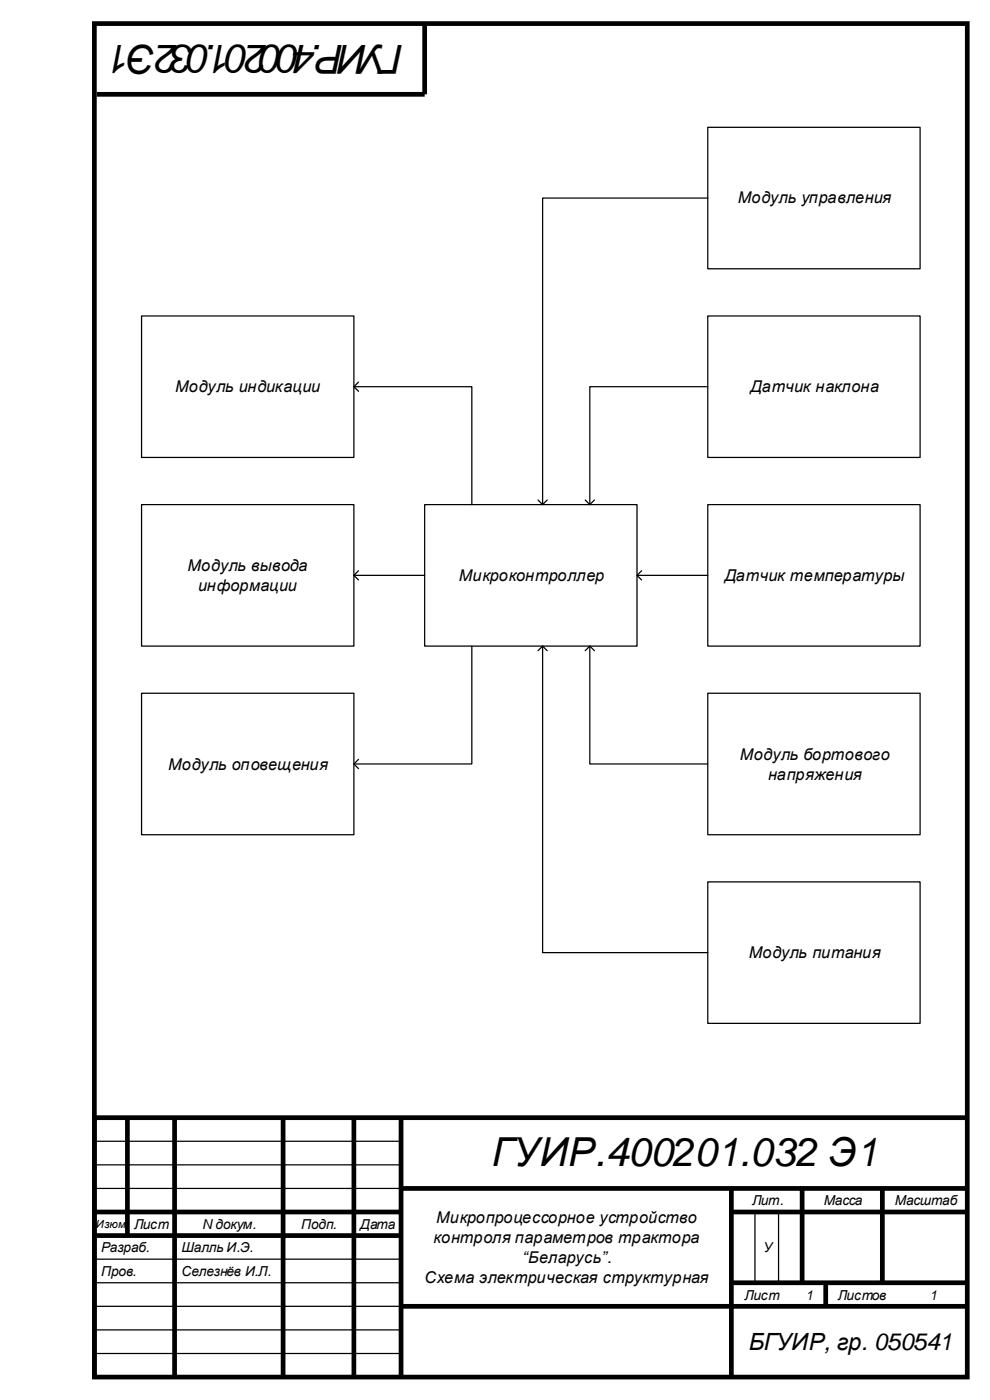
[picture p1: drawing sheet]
<svg xmlns="http://www.w3.org/2000/svg" width="210mm" height="297mm" viewBox="0 0 210 297" stroke-linecap="round" stroke-linejoin="round" font-family="sans-serif">
<g fill="none" stroke="#000" stroke-width="1" stroke-linecap="butt">
<path d="M20 5h185v287h-185zM90 5v15h-69.5M27 237v25M37 237v55M60 237v55M75 237v55M85 237v55M205 237h-185v55M20 257h65M85 252h120M155 252v40M155 257h50"/>
<path d="M170 252v20M187 252v20M20 262h65M85 277h120M155 272h50M175 272v5"/>
</g>
<path d="M20 242h65M20 247h65M20 252h65M160 257v15M165 257v15M20 272h65M20 277h65M20 267h65M20 282h65M20 287h65" fill="none" stroke="#000" stroke-width=".26"/>
<path d="M90 107h45v30h-45z" fill-rule="evenodd" fill="#fff"/>
<path d="M90 107h45v30h-45z" fill="none" stroke="#000" stroke-width=".26"/>
<path d="M30 107h45v30h-45z" fill-rule="evenodd" fill="#fff"/>
<path d="M30 107h45v30h-45z" fill="none" stroke="#000" stroke-width=".26"/>
<path d="M30 67h45v30h-45z" fill-rule="evenodd" fill="#fff"/>
<path d="M30 67h45v30h-45z" fill="none" stroke="#000" stroke-width=".26"/>
<path d="M150 147h45v30h-45z" fill-rule="evenodd" fill="#fff"/>
<path d="M150 147h45v30h-45z" fill="none" stroke="#000" stroke-width=".26"/>
<path d="M150 107h45v30h-45z" fill-rule="evenodd" fill="#fff"/>
<path d="M150 107h45v30h-45z" fill="none" stroke="#000" stroke-width=".26"/>
<path d="M150 67h45v30h-45z" fill-rule="evenodd" fill="#fff"/>
<path d="M150 67h45v30h-45z" fill="none" stroke="#000" stroke-width=".26"/>
<path d="M150 187h45v30h-45z" fill-rule="evenodd" fill="#fff"/>
<path d="M75 82h25v25M76 81l-1 1 1 1M150 82h-25v25M124 106l1 1 1-1M75 122h15M76 121l-1 1 1 1M135 122h15M136 121l-1 1 1 1M150 187h45v30h-45z" fill="none" stroke="#000" stroke-width=".26"/>
<path d="M30 147h45v30h-45z" fill-rule="evenodd" fill="#fff"/>
<path d="M30 147h45v30h-45z" fill="none" stroke="#000" stroke-width=".26"/>
<path d="M150 27h45v30h-45z" fill-rule="evenodd" fill="#fff"/>
<path d="M150 27h45v30h-45zM150 42h-35v65M114 106l1 1 1-1M100 137v25h-25M114 138l1-1 1 1M115 137v65h35M124 138l1-1 1 1M125 137v25h25M76 161l-1 1 1 1" fill="none" stroke="#000" stroke-width=".26"/>
<g font-size="8.5">
<text x="85.5" y="9.5" transform="rotate(-180 85.5 9.5)">ГУИР.400201.032Э1</text>
<text x="104.3" y="247.3">ГУИР.400201.032 Э1</text>
</g>
<text font-size="5" x="158.7" y="286.2">БГУИР, гр. 050541</text>
<g font-size="3.4">
<text x="156.4" y="43.1">Модуль управления</text>
<text x="37.1" y="83.1">Модуль индикации</text>
<text x="159.1" y="83.1">Датчик наклона</text>
<text x="39.8" y="121">Модуль вывода</text>
<text x="42" y="125.3">информации</text>
<text x="97.2" y="123.2">Микроконтроллер</text>
<text x="153.6" y="123.2">Датчик температуры</text>
<text x="156.8" y="161.1">Модуль бортового</text>
<text x="35.6" y="163.2">Модуль оповещения</text>
<text x="162.8" y="165.3">напряжения</text>
<text x="158.7" y="203.2">Модуль питания</text>
<text x="91.9" y="263.6">контроля параметров трактора</text>
<text x="92.4" y="259.4">Микропроцессорное устройство</text>
<text x="111.9" y="267.9">Беларусь .</text>
<text x="89.9" y="272.1">Схема электрическая структурная</text>
</g>
<g font-size="2.9">
<text x="159.4" y="255.6">Лит.</text>
<text x="174.6" y="255.6">Масса</text>
<text x="189.7" y="255.6">Масштаб</text>
<text x="28.4" y="260.6">Лист</text>
<text x="42.8" y="260.6">N докум.</text>
<text x="63.8" y="260.6">Подп.</text>
<text x="76.4" y="260.6">Дата</text>
<text x="21.4" y="265.6">Разраб.</text>
<text x="38.5" y="265.6">Шалль И.Э.</text>
<text x="161.8" y="265.6">У</text>
<text x="21.4" y="270.6">Пров.</text>
<text x="38.5" y="270.6">Селезнёв И.Л.</text>
<text x="157.8" y="275.6">Лист</text>
<text x="170.7" y="275.6">1</text>
<text x="177.6" y="275.6">Листов</text>
<text x="197" y="275.6">1</text>
</g>
<text font-size="2.4" x="20.3" y="260.5">Изюм</text>
</svg>
